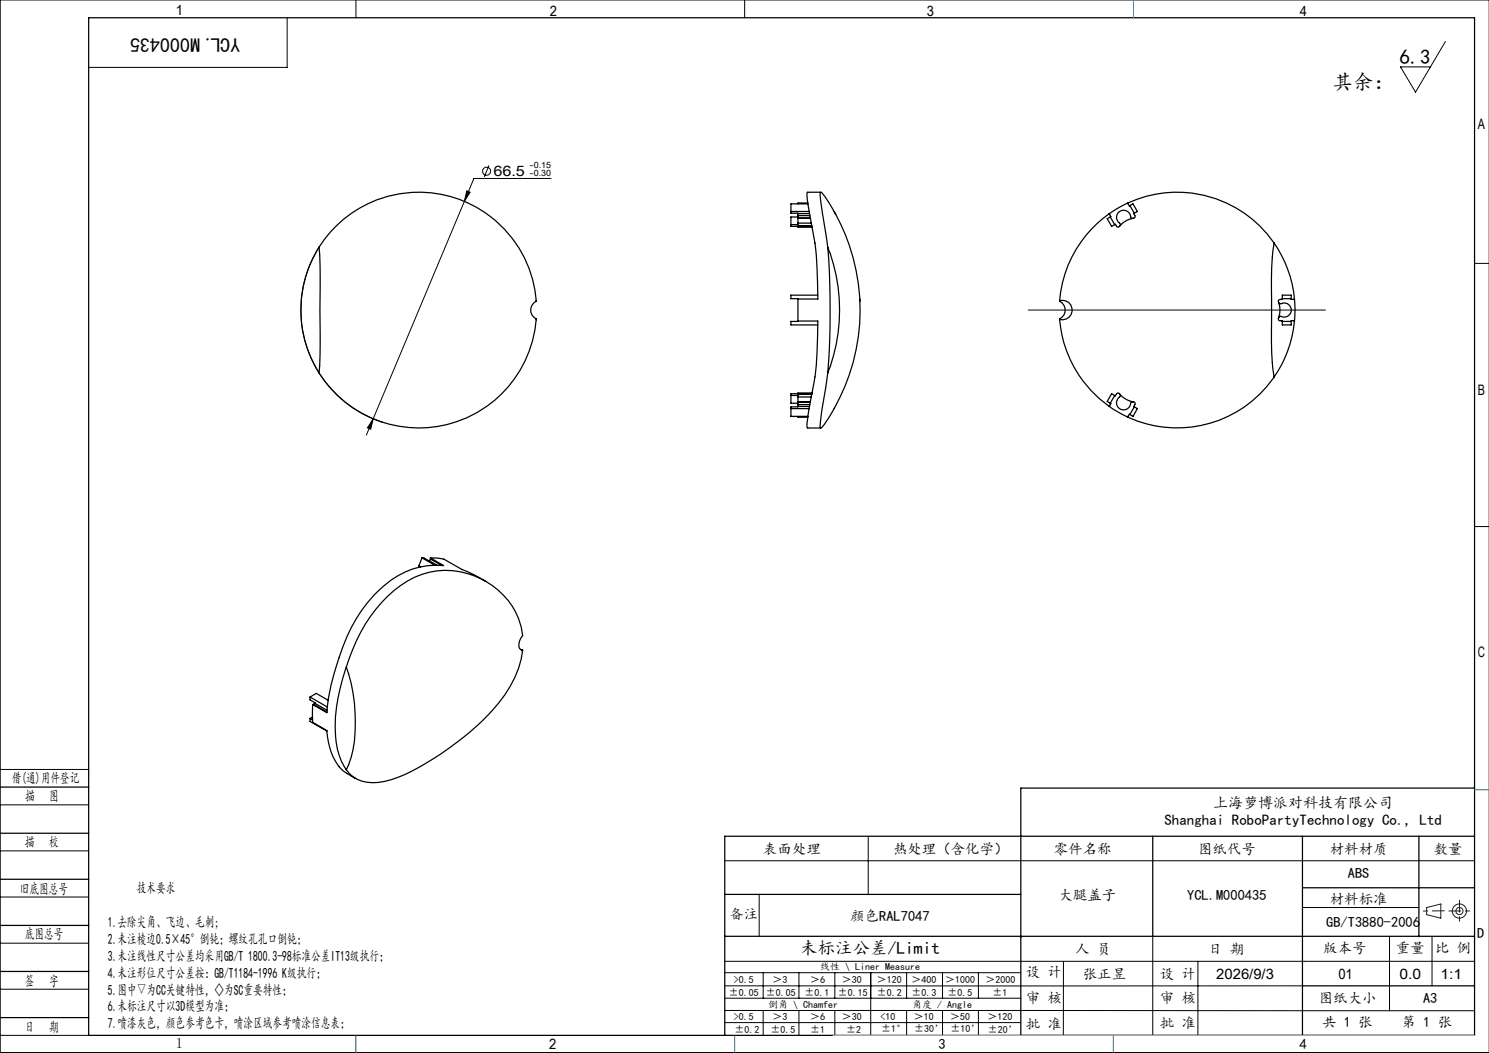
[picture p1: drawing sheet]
<svg xmlns="http://www.w3.org/2000/svg" width="420mm" height="297mm" viewBox="0 0 420 297" stroke-linecap="round" stroke-linejoin="round" font-family="sans-serif">
<g fill="none" stroke="#000" stroke-width=".28">
<path d="M100.4 0v5M210 0v5M420 0h-419.9v297h419.9M81 5v14h-56M407.7 11.7l-8.4 14.3-4.3-7.1h8.5M131 56.8l-27.7 65.9M131.7 53.8l.9 .4-1.6 2.6zM137.9 46.7l-1.3 3.2M155.4 50.3h-21.7l-2.7 6.5M90 69.7a33.3 33.3 0 0 0 18.1 49.5M415.9 74.3h4.1M290 87.5h83.9"/>
<path d="M105.3 118.1l-.7 3-1-.4zM415.9 148.5h4.1M0 217h25M0 227h25M0 240h25M244.9 236v16.3M0 253h25M204.4 242.8h211.5M214.1 252.4v11.8M367.4 256h32.8M0 266h25M0 279h25"/>
<path d="M204.4 271.1h211.5M204.4 278.1h163M204.4 274.4h83.5M215.3 274.4v7.1M225.4 274.4v7.1M235.5 274.4v7.1M245.6 274.4v17.6M255.7 274.4v7.1M265.9 274.4v7.1M276 274.4v7.1M300 271.1l-.1 21M325.2 264.1v27.9"/>
<path d="M337.9 271.1v20.9M391.9 264.1v21M403.9 264.1v14M0 292h25M204.4 285l211.5 .1M204.4 288.4h83.5M204.5 281.5h83.5M215.3 285v7M225.4 285v7M235.5 285v7M255.7 285v7M265.9 285v7"/>
<path d="M276 285v7M287.9 292h128"/>
<circle cx="137.3" cy="48.3" r="1.14"/>
</g>
<g fill="none" stroke="#191924" stroke-width=".28">
<path d="M402.4 256l4-1v4l-4-1z"/>
<circle cx="411.7" cy="257" r="1"/>
<circle cx="411.7" cy="257" r="2"/>
</g>
<g fill="none" stroke="#000" stroke-width=".35">
<path d="M25 5h390.9v287h-390.9zM223.1 59.7h5.1M227.9 57.3h-2.8v.2M227.9 57.5h-4.8v2.6h2v.7M231.5 54.2l-3.8 .1a23.2 23.2 0 0 0 .9 7.5 92.2 92.2 0 0 1 2.1 22.5h-5.6M235.3 59.7a56.1 56.1 0 0 1-3.6 60.9l-.2 .1a1.98 1.98 0 0 1-.1-1.8l2.1-13.7M318.2 57.3l.4 .8 .1-.1M318.2 57.3l-2.1 1-3.3 2M318.2 57.3a33.2 33.2 0 0 1 41.2 11.2M318.7 58l.9-.5 1.2 2.2-.8 .4M318.7 58l1.3 2.1M90 69.7l.3 8v22.5l-.3 5"/>
<path d="M90 69.7a33.3 33.3 0 0 1 36.1-14.5 33.3 33.3 0 0 1 25.2 29.7 2.78 2.78 0 0 0-1.6 2.6 2.78 2.78 0 0 0 1.6 2.5 33.2 33.2 0 0 1-25.2 29.7 33.2 33.2 0 0 1-36.1-14.5M90 69.7a33.3 33.3 0 0 0 0 35.5M223.1 63.4h2M225.1 60.8v.8M225.1 61.6h.1M225.1 63.7v.2M225.1 61.6v1.3M225.1 62.9v.8M225.1 63.9v.2h4M225.1 61.6h3.5M225.1 61.2h-2v2.6h2M225.1 60.3h3.2"/>
<path d="M225.1 60.8h3.3M225.1 63.9h3.9M225.1 63.7h3.9M225.1 62.9h3.7M233.5 69.7a48.7 48.7 0 0 1 0 35.5M233.5 69.7a235.2 235.2 0 0 1 0 35.5M235.7 60.5a28.3 28.3 0 0 0-4.1-6.3l-.2 .1a55.3 55.3 0 0 0 1.5 11.2l.6 4.2M312.8 60.3l.5 .8-.1 .1M312.8 60.3a33.4 33.4 0 0 0-13.9 24.5 2.76 2.76 0 0 1 3.5 2.7 2.76 2.76 0 0 1-3.5 2.6 33.5 33.5 0 0 0 13.9 24.5M313.2 61.2l-.9 .5 1.2 2.1 .9-.4M313.2 61.2l1.2 2.2M314.4 63.4l.2-.2 .3 .6a.54 .54 0 0 0 .5 .2 .54 .54 0 0 0 .5-.3"/>
<path d="M319.5 61.6l-.4-.2a2.05 2.05 0 0 0-3.1-1.9 2.05 2.05 0 0 0-.1 3.6v.6M319.5 61.6a6.6 6.6 0 0 0-3.6 2.1M320 60.1l-.2 .2 .3 .5a.57 .57 0 0 1-.6 .8M359.4 68.5a100.1 100.1 0 0 0-.7 19 99.5 99.5 0 0 0 .7 18.9M359.4 68.5a33.4 33.4 0 0 1 5.7 15.8M151.2 84.7l.1 .1M151.3 90.1l-.1 .1M225.1 84.3v6.3M225.1 90.6h5.6a135.2 135.2 0 0 1-.8 15.8M225.1 90.6l-2 .1v.9h7.6M230.7 83.3h-7.6v.9l2 .1M242.5 84.2l.1 .7"/>
<path d="M298.9 84.7v.2a2.78 2.78 0 0 1 1.6 2.6 2.78 2.78 0 0 1-1.6 2.5v.2M360.7 89.6l-.1 .2a.47 .47 0 0 0 .5 .6h.6v1.2h2.5v-1.2l.9 .2M360.7 85.4l.1 .1a1.33 1.33 0 0 0 1.4-.1 2.05 2.05 0 0 1 1.9 2.7 2.05 2.05 0 0 1-3 1.1l-.4 .4M360.7 85.4a6.4 6.4 0 0 1 0 4.2M361.7 84.2h2.5M361.7 90.7h2.5M365.1 84.3l-.9 .2v-1.2h-2.5v1.2h-.6a.59 .59 0 0 0-.4 .9M365.1 84.3l.2 3.2-.2 3.1M365.1 90.6a33 33 0 0 1-5.7 15.8M223.1 115.2h5.1M223.1 111.5h2M225.1 113.3v.8"/>
<path d="M225.1 113.3h.1M225.1 112v1.3M225.1 117.4v.3h2.8M225.1 111.2v.8M225.1 113.3h3.5M225.1 114.1v.7h-2v2.6h4.8M225.1 114.6h3.2M225.1 114.1h3.3M225.1 111.2h3.9M225.1 112h3.7M229 111.1h-5.9v2.6h2M229.1 110.8h-4v.4"/>
<path d="M229.8 106.4l-1.2 6.6a26.9 26.9 0 0 0-.9 7.6l.1 .1M312.8 114.6l5.4 3.1M313.2 113.7l.1 .1-.5 .8M314.4 111.5l-.9-.4-1.2 2.1 .9 .5M314.4 111.5l-1.2 2.2M315.9 111.2l-.2-.1a.46 .46 0 0 0-.8 0l-.3 .6-.2-.2M315.9 111.2l.1 .5a2.08 2.08 0 0 0-.1 3.6 2.08 2.08 0 0 0 3.2-1.8l.4-.2M315.9 111.2a6.6 6.6 0 0 0 3.6 2.1M318.7 116.9l-.1-.1-.4 .9M319.5 113.3h.3a.5 .5 0 0 1 .3 .8l-.3 .5 .2 .2M320 114.8l.8 .4-1.2 2.2-.9-.5M320 114.8l-1.3 2.1"/>
<path d="M359.4 106.4a33.3 33.3 0 0 1-41.2 11.3M227.8 120.7h3.7M119 157.3l-.9 2.3 .5 .3M119 157.3l3.6 2.1M119 157.3l.6 .1 1.6 .8M121.2 158.2l2 1.2M121.4 157.7l-.2 .5M121.4 157.7l3.2 1.8M121.4 157.4l3.7 2.1a21.9 21.9 0 0 0-17.1 5.9 44.2 44.2 0 0 0-13 22l-1.6 5.7-.8 4-.4 3.9-4-2.3M121.4 157.4h2l1.8 .3 5.1 2.9 3.4 1.5 3.3 1.9M121.4 157.4v.3M87.5 196.6l1.7-1 3.4 1.9"/>
<path d="M87.5 196.6l4.8 2.8M87.5 196.6v.8l1.4 .8v.2M88.2 198.7v5.1l4 2.3a16.2 16.2 0 0 0 4.6 11.3l3.5 2.2M88.4 198.6l-.2 .1M88.4 198.6l3.8 2.2M88.9 198.4l3.4 1.9M88.9 198.4l-.5 .2M97.7 188.1a45.1 45.1 0 0 0-2.5 23.2 15.5 15.5 0 0 0 2.5 5.8M97.7 188.1a47 47 0 0 1 1.4 25.5l-1.4 3.5M146.9 183.2l.5 .2M147.4 183.4a33.1 33.1 0 0 1-10.5 19.1 82.5 82.5 0 0 1-24.8 16.8 14.7 14.7 0 0 1-11.3 .5l-1.2-.7-1.9-2M147.4 183.4l-.4-.1a1.94 1.94 0 0 1-.5-2.5l.9-1.5a21.4 21.4 0 0 0-17.5-18 22.4 22.4 0 0 0-20.5 6.8 45.1 45.1 0 0 0-11.7 20"/>
<path d="M87.5 202.6v.9l4.7 2.7M87.5 202.6l.7 .5M88.1 202.2l-.6 .4M0 222h25M0 235h25M325.2 235.9v28.2M367.4 235.9v56.1M400.2 235.9v28.3M415.9 235.9h-211.5v56.1M415.9 222.3h-128v69.7M0 248h25M204.4 252.3h83.5"/>
<path d="M367.4 250.4h48.5M0 261h25M0 274h25M204.4 264.1h211.5M367.4 278.1h48.5M0 287h25"/>
</g>
<path d="M407.4 256.9l-5.9 .1M408.7 256.9h6M411.7 253.9v6" fill="none" stroke="#191924" stroke-width=".28" stroke-dasharray="6.3 1.3 1.3 1.3" stroke-dashoffset="3"/>
<path d="M235 292h180.9" fill="none" stroke="#c0c0c0" stroke-width=".28"/>
<path d="M319.7 0v5M415.9 222.7h4.1M100.4 292v5M207.2 292v5M314 292v5" fill="none" stroke="#00f" stroke-width=".28"/>
<path d="M406.4 255h.1" fill="none" stroke="#0ff" stroke-width=".28"/>
<path d="M105.3 118.1l-1.7 2.6 1 .4zM131.7 53.8l-.7 3 1.6-2.6z" fill="#000"/>
<g font-size="5.8">
<text x="394.8" y="18">6.3</text>
<text x="375.9" y="25.2">其余：</text>
</g>
<text font-size="5.6" x="67.7" y="10.6" transform="rotate(-180 67.7 10.6)">YCL.M000435</text>
<text font-size="4.9" x="225.7" y="269">未标注公差/Limit</text>
<g font-size="4.2">
<text x="342.2" y="227.9">上海萝博派对科技有限公司</text>
<text x="328.5" y="232.8">Shanghai RoboPartyTechnology Co., Ltd</text>
</g>
<g font-size="4.1">
<text x="49.6" y="4.3">1</text>
<text x="155.1" y="4.6">2</text>
<text x="261.4" y="4.6">3</text>
<text x="366.6" y="4.6">4</text>
<text x="416.9" y="36.3">A</text>
<text x="139.2" y="49.7">66.5</text>
<text x="416.9" y="111.3">B</text>
<text x="416.9" y="185.3">C</text>
<text x="3.3" y="220.9">借(通)用件登记</text>
<text x="7.1" y="226">描</text>
<text x="13.9" y="226">图</text>
<text x="7" y="238.9">描</text>
<text x="13.8" y="238.9">校</text>
<text x="215.3" y="240.8">表面处理</text>
<text x="251.9" y="240.8">热处理（含化学）</text>
<text x="297.3" y="240.8">零件名称</text>
<text x="337.9" y="240.8">图纸代号</text>
<text x="375.1" y="240.8">材料材质</text>
<text x="404.4" y="240.8">数量</text>
<text x="38.6" y="252">技术要求</text>
<text x="380.2" y="247.7">ABS</text>
<text x="5.6" y="252">旧底图总号</text>
<text x="298.6" y="253.7">大腿盖子</text>
<text x="334.9" y="253.7">YCL.M000435</text>
<text x="375.1" y="254.9">材料标准</text>
<text x="30.4" y="261.5">1.去除尖角、飞边、毛刺;</text>
<text x="205.7" y="259.3">备注</text>
<text x="239.9" y="259.7">颜色RAL7047</text>
<text x="374.1" y="261.4">GB/T3880-2006</text>
<text x="7" y="265">底图总号</text>
<text x="30.4" y="266.3">2.未注棱边0.5×45°倒钝；螺纹孔孔口倒钝；</text>
<text x="303.3" y="269">人 员</text>
<text x="340.8" y="269">日 期</text>
<text x="373.2" y="268.7">版本号</text>
<text x="393.7" y="268.7">重量</text>
<text x="404.8" y="268.7">比 例</text>
<text x="416.7" y="264.6">D</text>
<text x="30.4" y="271">3.未注线性尺寸公差均采用GB/T 1800.3-98标准公差IT13级执行；</text>
<text x="30.4" y="275.8">4.未注形位尺寸公差按：GB/T1184-1996 K级执行；</text>
<text x="289.3" y="275.5">设 计</text>
<text x="7" y="278">签</text>
<text x="13.8" y="278">字</text>
<text x="30.4" y="280.5">5.图中▽为CC关键特性，◇为SC重要特性；</text>
<text x="305.4" y="276">张正昱</text>
<text x="327.2" y="276">设 计</text>
<text x="343.1" y="276">2026/9/3</text>
<text x="377.5" y="276">01</text>
<text x="394.8" y="276">0.0</text>
<text x="406.3" y="276">1:1</text>
<text x="30.4" y="285.3">6.未标注尺寸以3D模型为准；</text>
<text x="289.3" y="283">审 核</text>
<text x="327.2" y="282.9">审 核</text>
<text x="372" y="283">图纸大小</text>
<text x="401.4" y="283">A3</text>
<text x="7" y="291">日</text>
<text x="13.8" y="291">期</text>
<text x="30.4" y="290.1">7.喷漆灰色，颜色参考色卡，喷涂区域参考喷涂信息表；</text>
<text x="289.3" y="290.1">批 准</text>
<text x="327.2" y="290">批 准</text>
<text x="373" y="289.8">共 1 张</text>
<text x="395.4" y="289.8">第 1 张</text>
<text x="49.6" y="295.6">1</text>
<text x="154.9" y="296">2</text>
<text x="264.7" y="296">3</text>
<text x="366.6" y="296">4</text>
</g>
<g font-size="2.8">
<text x="231.3" y="273.6">线性 \ Liner Measure</text>
<text x="205.6" y="280.8">±0.05</text>
<text x="207" y="277.2">&gt;0.5</text>
<text x="216" y="280.8">±0.05</text>
<text x="217.9" y="277.2">＞3</text>
<text x="227" y="280.8">±0.1</text>
<text x="228.5" y="277.2">＞6</text>
<text x="236.3" y="280.8">±0.15</text>
<text x="237.5" y="277.2">＞30</text>
<text x="247.4" y="277.2">＞120</text>
<text x="247.4" y="280.8">±0.2</text>
<text x="257.1" y="277.2">＞400</text>
<text x="257.1" y="280.8">±0.3</text>
<text x="266.6" y="277.2">＞1000</text>
<text x="267.3" y="280.8">±0.5</text>
<text x="278" y="277.2">＞2000</text>
<text x="279.9" y="280.8">±1</text>
<text x="207" y="287.8">&gt;0.5</text>
<text x="216.6" y="284.3">倒角 \ Chamfer</text>
<text x="217.9" y="287.8">＞3</text>
<text x="228.5" y="287.8">＞6</text>
<text x="237.5" y="287.8">＞30</text>
<text x="248.4" y="287.8">&lt;10</text>
<text x="257.3" y="284.3">角度 / Angle</text>
<text x="257.8" y="287.8">＞10</text>
<text x="268" y="287.8">＞50</text>
<text x="278.5" y="287.8">＞120</text>
<text x="207.1" y="291.3">±0.2</text>
<text x="217.3" y="291.3">±0.5</text>
<text x="228.5" y="291.3">±1</text>
<text x="238.7" y="291.3">±2</text>
<text x="248.6" y="291.1">±1°</text>
<text x="257.8" y="291.1">±30’</text>
<text x="268.1" y="291.1">±10’</text>
<text x="278.6" y="291.2">±20’</text>
</g>
<g font-size="2.4">
<text x="149.3" y="47.3">-0.15</text>
<text x="149.3" y="49.7">-0.30</text>
</g>
</svg>
